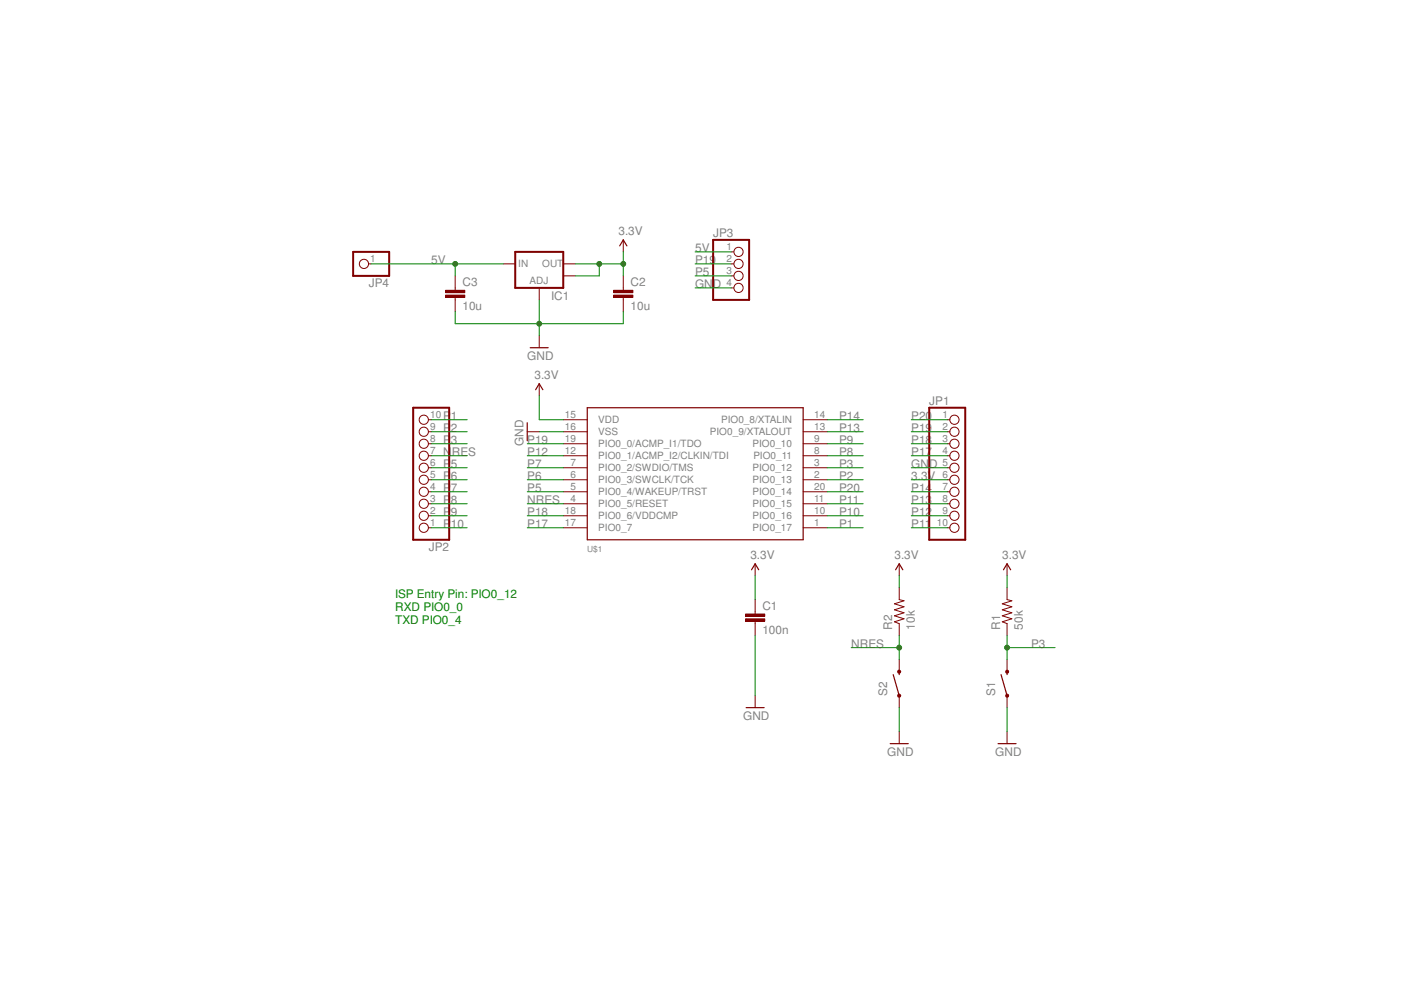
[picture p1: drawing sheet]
<?xml version="1.0" encoding="utf-8"?>
<!DOCTYPE eagle SYSTEM "eagle.dtd">
<!--
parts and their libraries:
microbuilder: This work is placed in the public domain, and may be freely used for commercial and non-commercial work with the following conditions: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
SparkFun-Capacitors: Licensing: CC v3.0 Share-Alike You are welcome to use this library for commercial purposes.
-->
<eagle version="6.5.0">
<drawing>
<settings>
<setting alwaysvectorfont="no"/>
<setting verticaltext="up"/>
</settings>
<grid distance="0.1" unitdist="inch" unit="inch" style="lines" multiple="1" display="no" altdistance="0.01" altunitdist="inch" altunit="inch"/>
<schematic xreflabel="%F%N/%S.%C%R" xrefpart="/%S.%C%R">
<libraries>
<library name="LPC800">
<symbols>
<symbol name="LPC812M101">
<pin name="VDD" x="-27.94" y="12.7" length="middle"/>
<pin name="VSS" x="-27.94" y="10.16" length="middle"/>
<pin name="PIO0_0/ACMP_I1/TDO" x="-27.94" y="7.62" length="middle"/>
<pin name="PIO0_1/ACMP_I2/CLKIN/TDI" x="-27.94" y="5.08" length="middle"/>
<pin name="PIO0_2/SWDIO/TMS" x="-27.94" y="2.54" length="middle"/>
<pin name="PIO0_3/SWCLK/TCK" x="-27.94" y="0" length="middle"/>
<pin name="PIO0_4/WAKEUP/TRST" x="-27.94" y="-2.54" length="middle"/>
<pin name="PIO0_5/RESET" x="-27.94" y="-5.08" length="middle"/>
<pin name="PIO0_6/VDDCMP" x="-27.94" y="-7.62" length="middle"/>
<pin name="PIO0_7" x="-27.94" y="-10.16" length="middle"/>
<pin name="PIO0_8/XTALIN" x="27.94" y="12.7" length="middle" rot="R180"/>
<pin name="PIO0_9/XTALOUT" x="27.94" y="10.16" length="middle" rot="R180"/>
<pin name="PIO0_10" x="27.94" y="7.62" length="middle" rot="R180"/>
<pin name="PIO0_11" x="27.94" y="5.08" length="middle" rot="R180"/>
<pin name="PIO0_12" x="27.94" y="2.54" length="middle" rot="R180"/>
<pin name="PIO0_13" x="27.94" y="0" length="middle" rot="R180"/>
<pin name="PIO0_14" x="27.94" y="-2.54" length="middle" rot="R180"/>
<pin name="PIO0_15" x="27.94" y="-5.08" length="middle" rot="R180"/>
<pin name="PIO0_16" x="27.94" y="-7.62" length="middle" rot="R180"/>
<pin name="PIO0_17" x="27.94" y="-10.16" length="middle" rot="R180"/>
<wire x1="-22.86" y1="15.24" x2="-22.86" y2="-12.7" width="0.254" layer="94"/>
<wire x1="-22.86" y1="-12.7" x2="22.86" y2="-12.7" width="0.254" layer="94"/>
<wire x1="22.86" y1="-12.7" x2="22.86" y2="15.24" width="0.254" layer="94"/>
<wire x1="22.86" y1="15.24" x2="-22.86" y2="15.24" width="0.254" layer="94"/>
<text x="-22.86" y="-15.24" size="1.27" layer="95">&gt;NAME</text>
</symbol>
</symbols>
<devicesets>
<deviceset name="LPC812M101JDH20">
<gates>
<gate name="G$1" symbol="LPC812M101" x="0" y="0"/>
</gates>
<devices>
<device name="" package="TSSOP20">
<connects>
<connect gate="G$1" pin="PIO0_0/ACMP_I1/TDO" pad="19"/>
<connect gate="G$1" pin="PIO0_1/ACMP_I2/CLKIN/TDI" pad="12"/>
<connect gate="G$1" pin="PIO0_10" pad="9"/>
<connect gate="G$1" pin="PIO0_11" pad="8"/>
<connect gate="G$1" pin="PIO0_12" pad="3"/>
<connect gate="G$1" pin="PIO0_13" pad="2"/>
<connect gate="G$1" pin="PIO0_14" pad="20"/>
<connect gate="G$1" pin="PIO0_15" pad="11"/>
<connect gate="G$1" pin="PIO0_16" pad="10"/>
<connect gate="G$1" pin="PIO0_17" pad="1"/>
<connect gate="G$1" pin="PIO0_2/SWDIO/TMS" pad="7"/>
<connect gate="G$1" pin="PIO0_3/SWCLK/TCK" pad="6"/>
<connect gate="G$1" pin="PIO0_4/WAKEUP/TRST" pad="5"/>
<connect gate="G$1" pin="PIO0_5/RESET" pad="4"/>
<connect gate="G$1" pin="PIO0_6/VDDCMP" pad="18"/>
<connect gate="G$1" pin="PIO0_7" pad="17"/>
<connect gate="G$1" pin="PIO0_8/XTALIN" pad="14"/>
<connect gate="G$1" pin="PIO0_9/XTALOUT" pad="13"/>
<connect gate="G$1" pin="VDD" pad="15"/>
<connect gate="G$1" pin="VSS" pad="16"/>
</connects>
<technologies>
<technology name=""/>
</technologies>
</device>
</devices>
</deviceset>
</devicesets>
</library>
<library name="microbuilder">
<symbols>
<symbol name="PINHD10">
<wire x1="-6.35" y1="-15.24" x2="1.27" y2="-15.24" width="0.4064" layer="94"/>
<wire x1="1.27" y1="-15.24" x2="1.27" y2="12.7" width="0.4064" layer="94"/>
<wire x1="1.27" y1="12.7" x2="-6.35" y2="12.7" width="0.4064" layer="94"/>
<wire x1="-6.35" y1="12.7" x2="-6.35" y2="-15.24" width="0.4064" layer="94"/>
<text x="-6.35" y="13.335" size="1.778" layer="95">&gt;NAME</text>
<text x="-6.35" y="-17.78" size="1.778" layer="96">&gt;VALUE</text>
<pin name="1" x="-2.54" y="10.16" visible="pad" length="short" direction="pas" function="dot"/>
<pin name="2" x="-2.54" y="7.62" visible="pad" length="short" direction="pas" function="dot"/>
<pin name="3" x="-2.54" y="5.08" visible="pad" length="short" direction="pas" function="dot"/>
<pin name="4" x="-2.54" y="2.54" visible="pad" length="short" direction="pas" function="dot"/>
<pin name="5" x="-2.54" y="0" visible="pad" length="short" direction="pas" function="dot"/>
<pin name="6" x="-2.54" y="-2.54" visible="pad" length="short" direction="pas" function="dot"/>
<pin name="7" x="-2.54" y="-5.08" visible="pad" length="short" direction="pas" function="dot"/>
<pin name="8" x="-2.54" y="-7.62" visible="pad" length="short" direction="pas" function="dot"/>
<pin name="9" x="-2.54" y="-10.16" visible="pad" length="short" direction="pas" function="dot"/>
<pin name="10" x="-2.54" y="-12.7" visible="pad" length="short" direction="pas" function="dot"/>
</symbol>
<symbol name="PINHD4">
<wire x1="-6.35" y1="-5.08" x2="1.27" y2="-5.08" width="0.4064" layer="94"/>
<wire x1="1.27" y1="-5.08" x2="1.27" y2="7.62" width="0.4064" layer="94"/>
<wire x1="1.27" y1="7.62" x2="-6.35" y2="7.62" width="0.4064" layer="94"/>
<wire x1="-6.35" y1="7.62" x2="-6.35" y2="-5.08" width="0.4064" layer="94"/>
<text x="-6.35" y="8.255" size="1.778" layer="95">&gt;NAME</text>
<text x="-6.35" y="-7.62" size="1.778" layer="96">&gt;VALUE</text>
<pin name="1" x="-2.54" y="5.08" visible="pad" length="short" direction="pas" function="dot"/>
<pin name="2" x="-2.54" y="2.54" visible="pad" length="short" direction="pas" function="dot"/>
<pin name="3" x="-2.54" y="0" visible="pad" length="short" direction="pas" function="dot"/>
<pin name="4" x="-2.54" y="-2.54" visible="pad" length="short" direction="pas" function="dot"/>
</symbol>
<symbol name="PINHD1">
<wire x1="-6.35" y1="-2.54" x2="1.27" y2="-2.54" width="0.4064" layer="94"/>
<wire x1="1.27" y1="-2.54" x2="1.27" y2="2.54" width="0.4064" layer="94"/>
<wire x1="1.27" y1="2.54" x2="-6.35" y2="2.54" width="0.4064" layer="94"/>
<wire x1="-6.35" y1="2.54" x2="-6.35" y2="-2.54" width="0.4064" layer="94"/>
<text x="-6.35" y="3.175" size="1.778" layer="95">&gt;NAME</text>
<text x="-6.35" y="-5.08" size="1.778" layer="96">&gt;VALUE</text>
<pin name="1" x="-2.54" y="0" visible="pad" length="short" direction="pas" function="dot"/>
</symbol>
</symbols>
<devicesets>
<deviceset name="HEADER-1X10" prefix="JP" uservalue="yes">
<gates>
<gate name="A" symbol="PINHD10" x="0" y="0"/>
</gates>
<devices>
<device name="" package="1X10_OVAL">
<connects>
<connect gate="A" pin="1" pad="1"/>
<connect gate="A" pin="10" pad="10"/>
<connect gate="A" pin="2" pad="2"/>
<connect gate="A" pin="3" pad="3"/>
<connect gate="A" pin="4" pad="4"/>
<connect gate="A" pin="5" pad="5"/>
<connect gate="A" pin="6" pad="6"/>
<connect gate="A" pin="7" pad="7"/>
<connect gate="A" pin="8" pad="8"/>
<connect gate="A" pin="9" pad="9"/>
</connects>
<technologies>
<technology name=""/>
</technologies>
</device>
<device name="SMT" package="1X10_SMT">
<connects>
<connect gate="A" pin="1" pad="1"/>
<connect gate="A" pin="10" pad="10"/>
<connect gate="A" pin="2" pad="2"/>
<connect gate="A" pin="3" pad="3"/>
<connect gate="A" pin="4" pad="4"/>
<connect gate="A" pin="5" pad="5"/>
<connect gate="A" pin="6" pad="6"/>
<connect gate="A" pin="7" pad="7"/>
<connect gate="A" pin="8" pad="8"/>
<connect gate="A" pin="9" pad="9"/>
</connects>
<technologies>
<technology name=""/>
</technologies>
</device>
<device name="ROUND" package="1X10_ROUND">
<connects>
<connect gate="A" pin="1" pad="1"/>
<connect gate="A" pin="10" pad="10"/>
<connect gate="A" pin="2" pad="2"/>
<connect gate="A" pin="3" pad="3"/>
<connect gate="A" pin="4" pad="4"/>
<connect gate="A" pin="5" pad="5"/>
<connect gate="A" pin="6" pad="6"/>
<connect gate="A" pin="7" pad="7"/>
<connect gate="A" pin="8" pad="8"/>
<connect gate="A" pin="9" pad="9"/>
</connects>
<technologies>
<technology name=""/>
</technologies>
</device>
<device name="1X10_2MM" package="1X10_ROUND_2MM">
<connects>
<connect gate="A" pin="1" pad="1"/>
<connect gate="A" pin="10" pad="10"/>
<connect gate="A" pin="2" pad="2"/>
<connect gate="A" pin="3" pad="3"/>
<connect gate="A" pin="4" pad="4"/>
<connect gate="A" pin="5" pad="5"/>
<connect gate="A" pin="6" pad="6"/>
<connect gate="A" pin="7" pad="7"/>
<connect gate="A" pin="8" pad="8"/>
<connect gate="A" pin="9" pad="9"/>
</connects>
<technologies>
<technology name=""/>
</technologies>
</device>
<device name="THICKER" package="1X10_ROUND_76">
<connects>
<connect gate="A" pin="1" pad="1"/>
<connect gate="A" pin="10" pad="10"/>
<connect gate="A" pin="2" pad="2"/>
<connect gate="A" pin="3" pad="3"/>
<connect gate="A" pin="4" pad="4"/>
<connect gate="A" pin="5" pad="5"/>
<connect gate="A" pin="6" pad="6"/>
<connect gate="A" pin="7" pad="7"/>
<connect gate="A" pin="8" pad="8"/>
<connect gate="A" pin="9" pad="9"/>
</connects>
<technologies>
<technology name=""/>
</technologies>
</device>
<device name="70MIL" package="1X10_ROUND70">
<connects>
<connect gate="A" pin="1" pad="1"/>
<connect gate="A" pin="10" pad="10"/>
<connect gate="A" pin="2" pad="2"/>
<connect gate="A" pin="3" pad="3"/>
<connect gate="A" pin="4" pad="4"/>
<connect gate="A" pin="5" pad="5"/>
<connect gate="A" pin="6" pad="6"/>
<connect gate="A" pin="7" pad="7"/>
<connect gate="A" pin="8" pad="8"/>
<connect gate="A" pin="9" pad="9"/>
</connects>
<technologies>
<technology name=""/>
</technologies>
</device>
</devices>
</deviceset>
<deviceset name="HEADER-1X4" prefix="JP" uservalue="yes">
<gates>
<gate name="A" symbol="PINHD4" x="0" y="0"/>
</gates>
<devices>
<device name="" package="1X04_OVAL">
<connects>
<connect gate="A" pin="1" pad="1"/>
<connect gate="A" pin="2" pad="2"/>
<connect gate="A" pin="3" pad="3"/>
<connect gate="A" pin="4" pad="4"/>
</connects>
<technologies>
<technology name=""/>
</technologies>
</device>
<device name="ROUND" package="1X04_ROUND">
<connects>
<connect gate="A" pin="1" pad="1"/>
<connect gate="A" pin="2" pad="2"/>
<connect gate="A" pin="3" pad="3"/>
<connect gate="A" pin="4" pad="4"/>
</connects>
<technologies>
<technology name=""/>
</technologies>
</device>
<device name="SMT" package="1X04_SMT">
<connects>
<connect gate="A" pin="1" pad="1"/>
<connect gate="A" pin="2" pad="2"/>
<connect gate="A" pin="3" pad="3"/>
<connect gate="A" pin="4" pad="4"/>
</connects>
<technologies>
<technology name=""/>
</technologies>
</device>
<device name="1MMPADS" package="1X04_1.0MM">
<connects>
<connect gate="A" pin="1" pad="1"/>
<connect gate="A" pin="2" pad="2"/>
<connect gate="A" pin="3" pad="3"/>
<connect gate="A" pin="4" pad="4"/>
</connects>
<technologies>
<technology name=""/>
</technologies>
</device>
<device name="76MIL" package="1X04_ROUND_76">
<connects>
<connect gate="A" pin="1" pad="1"/>
<connect gate="A" pin="2" pad="2"/>
<connect gate="A" pin="3" pad="3"/>
<connect gate="A" pin="4" pad="4"/>
</connects>
<technologies>
<technology name=""/>
</technologies>
</device>
</devices>
</deviceset>
<deviceset name="HEADER-1X1" prefix="JP" uservalue="yes">
<gates>
<gate name="G$1" symbol="PINHD1" x="0" y="0"/>
</gates>
<devices>
<device name="" package="1X01_OVAL">
<connects>
<connect gate="G$1" pin="1" pad="1"/>
</connects>
<technologies>
<technology name=""/>
</technologies>
</device>
<device name="ROUND" package="1X01_ROUND">
<connects>
<connect gate="G$1" pin="1" pad="1"/>
</connects>
<technologies>
<technology name=""/>
</technologies>
</device>
<device name="2MM" package="1X01_2MM">
<connects>
<connect gate="G$1" pin="1" pad="1"/>
</connects>
<technologies>
<technology name=""/>
</technologies>
</device>
<device name="2MM_OVAL" package="1X01_2MM_OVAL">
<connects>
<connect gate="G$1" pin="1" pad="1"/>
</connects>
<technologies>
<technology name=""/>
</technologies>
</device>
</devices>
</deviceset>
</devicesets>
</library>
<library name="SparkFun-Capacitors">
<symbols>
<symbol name="CAP">
<wire x1="0" y1="2.54" x2="0" y2="2.032" width="0.1524" layer="94"/>
<wire x1="0" y1="0" x2="0" y2="0.508" width="0.1524" layer="94"/>
<text x="1.524" y="2.921" size="1.778" layer="95">&gt;NAME</text>
<text x="1.524" y="-2.159" size="1.778" layer="96">&gt;VALUE</text>
<rectangle x1="-2.032" y1="0.508" x2="2.032" y2="1.016" layer="94"/>
<rectangle x1="-2.032" y1="1.524" x2="2.032" y2="2.032" layer="94"/>
<pin name="1" x="0" y="5.08" visible="off" length="short" direction="pas" swaplevel="1" rot="R270"/>
<pin name="2" x="0" y="-2.54" visible="off" length="short" direction="pas" swaplevel="1" rot="R90"/>
</symbol>
</symbols>
<devicesets>
<deviceset name="CAP" prefix="C" uservalue="yes">
<gates>
<gate name="G$1" symbol="CAP" x="0" y="0"/>
</gates>
<devices>
<device name="PTH" package="CAP-PTH-SMALL">
<connects>
<connect gate="G$1" pin="1" pad="1"/>
<connect gate="G$1" pin="2" pad="2"/>
</connects>
<technologies>
<technology name=""/>
</technologies>
</device>
<device name="PTH2" package="CAP-PTH-SMALL2">
<connects>
<connect gate="G$1" pin="1" pad="1"/>
<connect gate="G$1" pin="2" pad="2"/>
</connects>
<technologies>
<technology name=""/>
</technologies>
</device>
<device name="0805" package="0805">
<connects>
<connect gate="G$1" pin="1" pad="1"/>
<connect gate="G$1" pin="2" pad="2"/>
</connects>
<technologies>
<technology name=""/>
</technologies>
</device>
<device name="PTH3" package="CAP-PTH-LARGE">
<connects>
<connect gate="G$1" pin="1" pad="1"/>
<connect gate="G$1" pin="2" pad="2"/>
</connects>
<technologies>
<technology name=""/>
</technologies>
</device>
<device name="SMD" package="GRM43D">
<connects>
<connect gate="G$1" pin="1" pad="A"/>
<connect gate="G$1" pin="2" pad="C"/>
</connects>
<technologies>
<technology name=""/>
</technologies>
</device>
<device name="0603-CAP" package="0603-CAP">
<connects>
<connect gate="G$1" pin="1" pad="1"/>
<connect gate="G$1" pin="2" pad="2"/>
</connects>
<technologies>
<technology name=""/>
</technologies>
</device>
<device name="0402-CAP" package="0402-CAP">
<connects>
<connect gate="G$1" pin="1" pad="1"/>
<connect gate="G$1" pin="2" pad="2"/>
</connects>
<technologies>
<technology name=""/>
</technologies>
</device>
<device name="PTH1" package="CAP-PTH-5MM">
<connects>
<connect gate="G$1" pin="1" pad="1"/>
<connect gate="G$1" pin="2" pad="2"/>
</connects>
<technologies>
<technology name=""/>
</technologies>
</device>
<device name="_" package="AXIAL-5MM">
<connects>
<connect gate="G$1" pin="1" pad="P$1"/>
<connect gate="G$1" pin="2" pad="P$2"/>
</connects>
<technologies>
<technology name=""/>
</technologies>
</device>
<device name="1210" package="1210">
<connects>
<connect gate="G$1" pin="1" pad="1"/>
<connect gate="G$1" pin="2" pad="2"/>
</connects>
<technologies>
<technology name=""/>
</technologies>
</device>
<device name="1206" package="1206">
<connects>
<connect gate="G$1" pin="1" pad="1"/>
<connect gate="G$1" pin="2" pad="2"/>
</connects>
<technologies>
<technology name=""/>
</technologies>
</device>
<device name="ASMD" package="CTZ3">
<connects>
<connect gate="G$1" pin="1" pad="+"/>
<connect gate="G$1" pin="2" pad="-"/>
</connects>
<technologies>
<technology name=""/>
</technologies>
</device>
<device name="KIT" package="CAP-PTH-SMALL-KIT">
<connects>
<connect gate="G$1" pin="1" pad="1"/>
<connect gate="G$1" pin="2" pad="2"/>
</connects>
<technologies>
<technology name=""/>
</technologies>
</device>
<device name="EZ" package="CAP-PTH-SMALLEZ">
<connects>
<connect gate="G$1" pin="1" pad="1"/>
<connect gate="G$1" pin="2" pad="2"/>
</connects>
<technologies>
<technology name=""/>
</technologies>
</device>
</devices>
</deviceset>
</devicesets>
</library>
<library name="SparkFun-Resistors">
<symbols>
<symbol name="RESISTOR">
<wire x1="-2.54" y1="0" x2="-2.159" y2="1.016" width="0.1524" layer="94"/>
<wire x1="-2.159" y1="1.016" x2="-1.524" y2="-1.016" width="0.1524" layer="94"/>
<wire x1="-1.524" y1="-1.016" x2="-0.889" y2="1.016" width="0.1524" layer="94"/>
<wire x1="-0.889" y1="1.016" x2="-0.254" y2="-1.016" width="0.1524" layer="94"/>
<wire x1="-0.254" y1="-1.016" x2="0.381" y2="1.016" width="0.1524" layer="94"/>
<wire x1="0.381" y1="1.016" x2="1.016" y2="-1.016" width="0.1524" layer="94"/>
<wire x1="1.016" y1="-1.016" x2="1.651" y2="1.016" width="0.1524" layer="94"/>
<wire x1="1.651" y1="1.016" x2="2.286" y2="-1.016" width="0.1524" layer="94"/>
<wire x1="2.286" y1="-1.016" x2="2.54" y2="0" width="0.1524" layer="94"/>
<text x="-3.81" y="1.4986" size="1.778" layer="95">&gt;NAME</text>
<text x="-3.81" y="-3.302" size="1.778" layer="96">&gt;VALUE</text>
<pin name="2" x="5.08" y="0" visible="off" length="short" direction="pas" swaplevel="1" rot="R180"/>
<pin name="1" x="-5.08" y="0" visible="off" length="short" direction="pas" swaplevel="1"/>
</symbol>
</symbols>
<devicesets>
<deviceset name="RESISTOR" prefix="R" uservalue="yes">
<gates>
<gate name="G$1" symbol="RESISTOR" x="0" y="0"/>
</gates>
<devices>
<device name="1206" package="1206">
<connects>
<connect gate="G$1" pin="1" pad="1"/>
<connect gate="G$1" pin="2" pad="2"/>
</connects>
<technologies>
<technology name=""/>
</technologies>
</device>
<device name="AXIAL-0.3" package="AXIAL-0.3">
<connects>
<connect gate="G$1" pin="1" pad="P$1"/>
<connect gate="G$1" pin="2" pad="P$2"/>
</connects>
<technologies>
<technology name=""/>
</technologies>
</device>
<device name="2010" package="R2010">
<connects>
<connect gate="G$1" pin="1" pad="1"/>
<connect gate="G$1" pin="2" pad="2"/>
</connects>
<technologies>
<technology name=""/>
</technologies>
</device>
<device name="0805-RES" package="0805">
<connects>
<connect gate="G$1" pin="1" pad="1"/>
<connect gate="G$1" pin="2" pad="2"/>
</connects>
<technologies>
<technology name=""/>
</technologies>
</device>
<device name="0603-RES" package="0603-RES">
<connects>
<connect gate="G$1" pin="1" pad="1"/>
<connect gate="G$1" pin="2" pad="2"/>
</connects>
<technologies>
<technology name=""/>
</technologies>
</device>
<device name="0603" package="0603-RES">
<connects>
<connect gate="G$1" pin="1" pad="1"/>
<connect gate="G$1" pin="2" pad="2"/>
</connects>
<technologies>
<technology name=""/>
</technologies>
</device>
<device name="PTH-1/6W" package="1/6W-RES">
<connects>
<connect gate="G$1" pin="1" pad="1"/>
<connect gate="G$1" pin="2" pad="2"/>
</connects>
<technologies>
<technology name=""/>
</technologies>
</device>
<device name="2512" package="R2512">
<connects>
<connect gate="G$1" pin="1" pad="1"/>
<connect gate="G$1" pin="2" pad="2"/>
</connects>
<technologies>
<technology name=""/>
</technologies>
</device>
<device name="PTH-1/4W" package="AXIAL-0.4">
<connects>
<connect gate="G$1" pin="1" pad="P$1"/>
<connect gate="G$1" pin="2" pad="P$2"/>
</connects>
<technologies>
<technology name=""/>
</technologies>
</device>
<device name="PTH-1/2W" package="AXIAL-0.5">
<connects>
<connect gate="G$1" pin="1" pad="P$1"/>
<connect gate="G$1" pin="2" pad="P$2"/>
</connects>
<technologies>
<technology name=""/>
</technologies>
</device>
<device name="PTH-1W" package="AXIAL-0.6">
<connects>
<connect gate="G$1" pin="1" pad="P$1"/>
<connect gate="G$1" pin="2" pad="P$2"/>
</connects>
<technologies>
<technology name=""/>
</technologies>
</device>
<device name="PTH-2W" package="AXIAL-0.8">
<connects>
<connect gate="G$1" pin="1" pad="P$1"/>
<connect gate="G$1" pin="2" pad="P$2"/>
</connects>
<technologies>
<technology name=""/>
</technologies>
</device>
<device name="KIT" package="AXIAL-0.3-KIT">
<connects>
<connect gate="G$1" pin="1" pad="P$1"/>
<connect gate="G$1" pin="2" pad="P$2"/>
</connects>
<technologies>
<technology name=""/>
</technologies>
</device>
<device name="EZ" package="AXIAL-0.3EZ">
<connects>
<connect gate="G$1" pin="1" pad="P$1"/>
<connect gate="G$1" pin="2" pad="P$2"/>
</connects>
<technologies>
<technology name=""/>
</technologies>
</device>
</devices>
</deviceset>
</devicesets>
</library>
<library name="SparkFun-Electromechanical">
<symbols>
<symbol name="SWITCH-MOMENTARY-2">
<wire x1="1.905" y1="0" x2="2.54" y2="0" width="0.254" layer="94"/>
<wire x1="-2.54" y1="0" x2="1.905" y2="1.27" width="0.254" layer="94"/>
<circle x="-2.54" y="0" radius="0.127" width="0.4064" layer="94"/>
<circle x="2.54" y="0" radius="0.127" width="0.4064" layer="94"/>
<text x="-2.54" y="2.54" size="1.778" layer="95">&gt;NAME</text>
<text x="-2.54" y="-2.54" size="1.778" layer="96">&gt;VALUE</text>
<pin name="1" x="-5.08" y="0" visible="off" length="short" direction="pas" swaplevel="2"/>
<pin name="2" x="5.08" y="0" visible="off" length="short" direction="pas" swaplevel="1" rot="R180"/>
</symbol>
</symbols>
<devicesets>
<deviceset name="SWITCH-MOMENTARY-2" prefix="S">
<gates>
<gate name="G$1" symbol="SWITCH-MOMENTARY-2" x="0" y="0"/>
</gates>
<devices>
<device name="PTH" package="TACTILE-PTH">
<connects>
<connect gate="G$1" pin="1" pad="1"/>
<connect gate="G$1" pin="2" pad="3"/>
</connects>
<technologies>
<technology name=""/>
</technologies>
</device>
<device name="SMD" package="TACTILE_SWITCH_SMD">
<connects>
<connect gate="G$1" pin="1" pad="1"/>
<connect gate="G$1" pin="2" pad="3"/>
</connects>
<technologies>
<technology name=""/>
</technologies>
</device>
<device name="SMD-2" package="TACTILE_SWITCH_SMD-2">
<connects>
<connect gate="G$1" pin="1" pad="2"/>
<connect gate="G$1" pin="2" pad="1"/>
</connects>
<technologies>
<technology name=""/>
</technologies>
</device>
<device name="12MM" package="TACTILE-PTH-12MM">
<connects>
<connect gate="G$1" pin="1" pad="1"/>
<connect gate="G$1" pin="2" pad="3"/>
</connects>
<technologies>
<technology name=""/>
</technologies>
</device>
<device name="-SMD-1101NE" package="TACTILE-SWITCH-1101NE">
<connects>
<connect gate="G$1" pin="1" pad="P$1"/>
<connect gate="G$1" pin="2" pad="P$2"/>
</connects>
<technologies>
<technology name=""/>
</technologies>
</device>
<device name="PTH_REED" package="REED_SWITCH_PTH">
<connects>
<connect gate="G$1" pin="1" pad="P$1"/>
<connect gate="G$1" pin="2" pad="P$2"/>
</connects>
<technologies>
<technology name=""/>
</technologies>
</device>
<device name="" package="TACTILE_SWITCH_TALL">
<connects>
<connect gate="G$1" pin="1" pad="A2"/>
<connect gate="G$1" pin="2" pad="B2"/>
</connects>
<technologies>
<technology name=""/>
</technologies>
</device>
<device name="PTH_REED2" package="REED_SWITCH_PLASTIC">
<connects>
<connect gate="G$1" pin="1" pad="P$1"/>
<connect gate="G$1" pin="2" pad="P$2"/>
</connects>
<technologies>
<technology name=""/>
</technologies>
</device>
<device name="SIDE_EZ" package="TACTILE-PTH-SIDEEZ">
<connects>
<connect gate="G$1" pin="1" pad="1"/>
<connect gate="G$1" pin="2" pad="2"/>
</connects>
<technologies>
<technology name=""/>
</technologies>
</device>
<device name="SMD-3" package="TACTILE_SWITCH_SMD-3">
<connects>
<connect gate="G$1" pin="1" pad="1"/>
<connect gate="G$1" pin="2" pad="4"/>
</connects>
<technologies>
<technology name=""/>
</technologies>
</device>
</devices>
</deviceset>
</devicesets>
</library>
<library name="SparkFun-Aesthetics">
<symbols>
<symbol name="DGND">
<wire x1="-1.905" y1="0" x2="1.905" y2="0" width="0.254" layer="94"/>
<text x="-2.54" y="-2.54" size="1.778" layer="96">&gt;VALUE</text>
<pin name="GND" x="0" y="2.54" visible="off" length="short" direction="sup" rot="R270"/>
</symbol>
<symbol name="3.3V">
<wire x1="0.762" y1="1.27" x2="0" y2="2.54" width="0.254" layer="94"/>
<wire x1="0" y1="2.54" x2="-0.762" y2="1.27" width="0.254" layer="94"/>
<text x="-1.016" y="3.556" size="1.778" layer="96">&gt;VALUE</text>
<pin name="3.3V" x="0" y="0" visible="off" length="short" direction="sup" rot="R90"/>
</symbol>
</symbols>
<devicesets>
<deviceset name="GND" prefix="GND">
<gates>
<gate name="1" symbol="DGND" x="0" y="0"/>
</gates>
<devices>
<device name="">
<technologies>
<technology name=""/>
</technologies>
</device>
</devices>
</deviceset>
<deviceset name="3.3V" prefix="SUPPLY">
<gates>
<gate name="G$1" symbol="3.3V" x="0" y="0"/>
</gates>
<devices>
<device name="">
<technologies>
<technology name=""/>
</technologies>
</device>
</devices>
</deviceset>
</devicesets>
</library>
<library name="SparkFun-PowerIC">
<symbols>
<symbol name="78ADJ">
<wire x1="-5.08" y1="-5.08" x2="5.08" y2="-5.08" width="0.4064" layer="94"/>
<wire x1="5.08" y1="-5.08" x2="5.08" y2="2.54" width="0.4064" layer="94"/>
<wire x1="5.08" y1="2.54" x2="-5.08" y2="2.54" width="0.4064" layer="94"/>
<wire x1="-5.08" y1="2.54" x2="-5.08" y2="-5.08" width="0.4064" layer="94"/>
<text x="2.54" y="-7.62" size="1.778" layer="95">&gt;NAME</text>
<text x="2.54" y="-10.16" size="1.778" layer="96">&gt;VALUE</text>
<text x="-2.032" y="-4.318" size="1.524" layer="95">ADJ</text>
<text x="-4.445" y="-0.635" size="1.524" layer="95">IN</text>
<text x="0.635" y="-0.635" size="1.524" layer="95">OUT</text>
<pin name="IN" x="-7.62" y="0" visible="off" length="short" direction="in"/>
<pin name="ADJ" x="0" y="-7.62" visible="off" length="short" direction="in" rot="R90"/>
<pin name="OUT" x="7.62" y="0" visible="off" length="short" direction="out" rot="R180"/>
<pin name="OUT@1" x="7.62" y="-2.54" visible="off" length="short" direction="out" rot="R180"/>
</symbol>
</symbols>
<devicesets>
<deviceset name="V_REG_LM1117" prefix="IC" uservalue="yes">
<gates>
<gate name="G$1" symbol="78ADJ" x="0" y="0"/>
</gates>
<devices>
<device name="SOT223" package="SOT223">
<connects>
<connect gate="G$1" pin="ADJ" pad="1"/>
<connect gate="G$1" pin="IN" pad="3"/>
<connect gate="G$1" pin="OUT" pad="2"/>
<connect gate="G$1" pin="OUT@1" pad="4"/>
</connects>
<technologies>
<technology name=""/>
</technologies>
</device>
</devices>
</deviceset>
</devicesets>
</library>
</libraries>
<attributes>
</attributes>
<variantdefs>
</variantdefs>
<classes>
<class number="0" name="default" width="0.254" drill="0">
<clearance class="0" value="0.2032"/>
</class>
</classes>
<parts>
<part name="U$1" library="LPC800" deviceset="LPC812M101JDH20" device=""/>
<part name="JP1" library="microbuilder" deviceset="HEADER-1X10" device="ROUND"/>
<part name="JP2" library="microbuilder" deviceset="HEADER-1X10" device="ROUND"/>
<part name="R1" library="SparkFun-Resistors" deviceset="RESISTOR" device="0805-RES" value="50k"/>
<part name="R2" library="SparkFun-Resistors" deviceset="RESISTOR" device="0805-RES" value="10k"/>
<part name="S1" library="SparkFun-Electromechanical" deviceset="SWITCH-MOMENTARY-2" device="-SMD-1101NE"/>
<part name="S2" library="SparkFun-Electromechanical" deviceset="SWITCH-MOMENTARY-2" device="-SMD-1101NE"/>
<part name="C1" library="SparkFun-Capacitors" deviceset="CAP" device="0805" value="100n"/>
<part name="JP3" library="microbuilder" deviceset="HEADER-1X4" device="ROUND"/>
<part name="GND1" library="SparkFun-Aesthetics" deviceset="GND" device=""/>
<part name="GND2" library="SparkFun-Aesthetics" deviceset="GND" device=""/>
<part name="SUPPLY1" library="SparkFun-Aesthetics" deviceset="3.3V" device=""/>
<part name="SUPPLY2" library="SparkFun-Aesthetics" deviceset="3.3V" device=""/>
<part name="SUPPLY3" library="SparkFun-Aesthetics" deviceset="3.3V" device=""/>
<part name="GND3" library="SparkFun-Aesthetics" deviceset="GND" device=""/>
<part name="GND5" library="SparkFun-Aesthetics" deviceset="GND" device=""/>
<part name="SUPPLY7" library="SparkFun-Aesthetics" deviceset="3.3V" device=""/>
<part name="IC1" library="SparkFun-PowerIC" deviceset="V_REG_LM1117" device="SOT223"/>
<part name="C2" library="SparkFun-Capacitors" deviceset="CAP" device="0805" value="10u"/>
<part name="C3" library="SparkFun-Capacitors" deviceset="CAP" device="0805" value="10u"/>
<part name="GND4" library="SparkFun-Aesthetics" deviceset="GND" device=""/>
<part name="SUPPLY4" library="SparkFun-Aesthetics" deviceset="3.3V" device=""/>
<part name="JP4" library="microbuilder" deviceset="HEADER-1X1" device="ROUND"/>
</parts>
<sheets>
<sheet>
<plain>
<text x="-12.7" y="17.78" size="1.778" layer="91">ISP Entry Pin: PIO0_12
RXD PIO0_0
TXD PIO0_4</text>
</plain>
<instances>
<instance part="U$1" gate="G$1" x="50.8" y="48.26"/>
<instance part="JP1" gate="A" x="106.68" y="50.8"/>
<instance part="JP2" gate="A" x="-7.62" y="48.26" rot="R180"/>
<instance part="R1" gate="G$1" x="116.84" y="20.32" rot="R90"/>
<instance part="R2" gate="G$1" x="93.98" y="20.32" rot="R90"/>
<instance part="S1" gate="G$1" x="116.84" y="5.08" smashed="yes" rot="R90">
<attribute name="NAME" x="114.3" y="2.54" size="1.778" layer="95" rot="R90"/>
</instance>
<instance part="S2" gate="G$1" x="93.98" y="5.08" smashed="yes" rot="R90">
<attribute name="NAME" x="91.44" y="2.54" size="1.778" layer="95" rot="R90"/>
</instance>
<instance part="C1" gate="G$1" x="63.5" y="17.78"/>
<instance part="JP3" gate="A" x="60.96" y="91.44"/>
<instance part="GND1" gate="1" x="116.84" y="-7.62"/>
<instance part="GND2" gate="1" x="93.98" y="-7.62"/>
<instance part="SUPPLY1" gate="G$1" x="116.84" y="27.94"/>
<instance part="SUPPLY2" gate="G$1" x="93.98" y="27.94"/>
<instance part="SUPPLY3" gate="G$1" x="63.5" y="27.94"/>
<instance part="GND3" gate="1" x="63.5" y="0"/>
<instance part="GND5" gate="1" x="15.24" y="58.42" rot="R270"/>
<instance part="SUPPLY7" gate="G$1" x="17.78" y="66.04"/>
<instance part="IC1" gate="G$1" x="17.78" y="93.98"/>
<instance part="C2" gate="G$1" x="35.56" y="86.36"/>
<instance part="C3" gate="G$1" x="0" y="86.36"/>
<instance part="GND4" gate="1" x="17.78" y="76.2"/>
<instance part="SUPPLY4" gate="G$1" x="35.56" y="96.52"/>
<instance part="JP4" gate="G$1" x="-20.32" y="93.98" rot="R180"/>
</instances>
<busses>
</busses>
<nets>
<net name="3.3V" class="0">
<segment>
<pinref part="SUPPLY2" gate="G$1" pin="3.3V"/>
<pinref part="R2" gate="G$1" pin="2"/>
<wire x1="93.98" y1="27.94" x2="93.98" y2="25.4" width="0.1524" layer="91"/>
</segment>
<segment>
<pinref part="SUPPLY1" gate="G$1" pin="3.3V"/>
<pinref part="R1" gate="G$1" pin="2"/>
<wire x1="116.84" y1="27.94" x2="116.84" y2="25.4" width="0.1524" layer="91"/>
</segment>
<segment>
<pinref part="C1" gate="G$1" pin="1"/>
<pinref part="SUPPLY3" gate="G$1" pin="3.3V"/>
<wire x1="63.5" y1="27.94" x2="63.5" y2="22.86" width="0.1524" layer="91"/>
</segment>
<segment>
<pinref part="U$1" gate="G$1" pin="VDD"/>
<wire x1="17.78" y1="60.96" x2="22.86" y2="60.96" width="0.1524" layer="91"/>
<wire x1="17.78" y1="60.96" x2="17.78" y2="66.04" width="0.1524" layer="91"/>
<pinref part="SUPPLY7" gate="G$1" pin="3.3V"/>
</segment>
<segment>
<pinref part="JP1" gate="A" pin="6"/>
<wire x1="96.52" y1="48.26" x2="104.14" y2="48.26" width="0.1524" layer="91"/>
<label x="96.52" y="48.26" size="1.778" layer="95"/>
</segment>
<segment>
<pinref part="IC1" gate="G$1" pin="OUT"/>
<wire x1="25.4" y1="93.98" x2="30.48" y2="93.98" width="0.1524" layer="91"/>
<pinref part="IC1" gate="G$1" pin="OUT@1"/>
<wire x1="25.4" y1="91.44" x2="30.48" y2="91.44" width="0.1524" layer="91"/>
<wire x1="30.48" y1="91.44" x2="30.48" y2="93.98" width="0.1524" layer="91"/>
<junction x="30.48" y="93.98"/>
<wire x1="30.48" y1="93.98" x2="35.56" y2="93.98" width="0.1524" layer="91"/>
<pinref part="C2" gate="G$1" pin="1"/>
<wire x1="35.56" y1="93.98" x2="35.56" y2="91.44" width="0.1524" layer="91"/>
<pinref part="SUPPLY4" gate="G$1" pin="3.3V"/>
<wire x1="35.56" y1="96.52" x2="35.56" y2="93.98" width="0.1524" layer="91"/>
<junction x="35.56" y="93.98"/>
</segment>
</net>
<net name="GND" class="0">
<segment>
<pinref part="S1" gate="G$1" pin="1"/>
<pinref part="GND1" gate="1" pin="GND"/>
<wire x1="116.84" y1="0" x2="116.84" y2="-5.08" width="0.1524" layer="91"/>
</segment>
<segment>
<pinref part="S2" gate="G$1" pin="1"/>
<pinref part="GND2" gate="1" pin="GND"/>
<wire x1="93.98" y1="0" x2="93.98" y2="-5.08" width="0.1524" layer="91"/>
</segment>
<segment>
<pinref part="GND3" gate="1" pin="GND"/>
<wire x1="63.5" y1="2.54" x2="63.5" y2="15.24" width="0.1524" layer="91"/>
<pinref part="C1" gate="G$1" pin="2"/>
</segment>
<segment>
<pinref part="U$1" gate="G$1" pin="VSS"/>
<wire x1="22.86" y1="58.42" x2="17.78" y2="58.42" width="0.1524" layer="91"/>
<pinref part="GND5" gate="1" pin="GND"/>
</segment>
<segment>
<pinref part="JP1" gate="A" pin="5"/>
<wire x1="96.52" y1="50.8" x2="104.14" y2="50.8" width="0.1524" layer="91"/>
<label x="96.52" y="50.8" size="1.778" layer="95"/>
</segment>
<segment>
<pinref part="JP3" gate="A" pin="4"/>
<wire x1="58.42" y1="88.9" x2="50.8" y2="88.9" width="0.1524" layer="91"/>
<label x="50.8" y="88.9" size="1.778" layer="95"/>
</segment>
<segment>
<pinref part="IC1" gate="G$1" pin="ADJ"/>
<wire x1="17.78" y1="86.36" x2="17.78" y2="81.28" width="0.1524" layer="91"/>
<pinref part="C3" gate="G$1" pin="2"/>
<wire x1="0" y1="83.82" x2="0" y2="81.28" width="0.1524" layer="91"/>
<wire x1="0" y1="81.28" x2="17.78" y2="81.28" width="0.1524" layer="91"/>
<wire x1="17.78" y1="81.28" x2="35.56" y2="81.28" width="0.1524" layer="91"/>
<pinref part="C2" gate="G$1" pin="2"/>
<wire x1="35.56" y1="81.28" x2="35.56" y2="83.82" width="0.1524" layer="91"/>
<pinref part="GND4" gate="1" pin="GND"/>
<wire x1="17.78" y1="81.28" x2="17.78" y2="78.74" width="0.1524" layer="91"/>
<junction x="17.78" y="81.28"/>
</segment>
</net>
<net name="NRES" class="0">
<segment>
<pinref part="U$1" gate="G$1" pin="PIO0_5/RESET"/>
<wire x1="22.86" y1="43.18" x2="15.24" y2="43.18" width="0.1524" layer="91"/>
<label x="15.24" y="43.18" size="1.778" layer="95"/>
</segment>
<segment>
<pinref part="S2" gate="G$1" pin="2"/>
<pinref part="R2" gate="G$1" pin="1"/>
<wire x1="93.98" y1="10.16" x2="93.98" y2="12.7" width="0.1524" layer="91"/>
<wire x1="93.98" y1="12.7" x2="93.98" y2="15.24" width="0.1524" layer="91"/>
<junction x="93.98" y="12.7"/>
<wire x1="93.98" y1="12.7" x2="83.82" y2="12.7" width="0.1524" layer="91"/>
<label x="83.82" y="12.7" size="1.778" layer="95"/>
</segment>
<segment>
<pinref part="JP2" gate="A" pin="7"/>
<wire x1="-5.08" y1="53.34" x2="2.54" y2="53.34" width="0.1524" layer="91"/>
<label x="-2.54" y="53.34" size="1.778" layer="95"/>
</segment>
</net>
<net name="P17" class="0">
<segment>
<pinref part="U$1" gate="G$1" pin="PIO0_7"/>
<wire x1="15.24" y1="38.1" x2="22.86" y2="38.1" width="0.1524" layer="91"/>
<label x="15.24" y="38.1" size="1.778" layer="95"/>
</segment>
<segment>
<pinref part="JP1" gate="A" pin="4"/>
<wire x1="96.52" y1="53.34" x2="104.14" y2="53.34" width="0.1524" layer="91"/>
<label x="96.52" y="53.34" size="1.778" layer="95"/>
</segment>
</net>
<net name="P18" class="0">
<segment>
<pinref part="U$1" gate="G$1" pin="PIO0_6/VDDCMP"/>
<wire x1="15.24" y1="40.64" x2="22.86" y2="40.64" width="0.1524" layer="91"/>
<label x="15.24" y="40.64" size="1.778" layer="95"/>
</segment>
<segment>
<pinref part="JP1" gate="A" pin="3"/>
<wire x1="96.52" y1="55.88" x2="104.14" y2="55.88" width="0.1524" layer="91"/>
<label x="96.52" y="55.88" size="1.778" layer="95"/>
</segment>
</net>
<net name="P5" class="0">
<segment>
<pinref part="U$1" gate="G$1" pin="PIO0_4/WAKEUP/TRST"/>
<wire x1="22.86" y1="45.72" x2="15.24" y2="45.72" width="0.1524" layer="91"/>
<label x="15.24" y="45.72" size="1.778" layer="95"/>
</segment>
<segment>
<pinref part="JP2" gate="A" pin="6"/>
<wire x1="-5.08" y1="50.8" x2="2.54" y2="50.8" width="0.1524" layer="91"/>
<label x="-2.54" y="50.8" size="1.778" layer="95"/>
</segment>
<segment>
<pinref part="JP3" gate="A" pin="3"/>
<wire x1="58.42" y1="91.44" x2="50.8" y2="91.44" width="0.1524" layer="91"/>
<label x="50.8" y="91.44" size="1.778" layer="95"/>
</segment>
</net>
<net name="P6" class="0">
<segment>
<pinref part="U$1" gate="G$1" pin="PIO0_3/SWCLK/TCK"/>
<wire x1="22.86" y1="48.26" x2="15.24" y2="48.26" width="0.1524" layer="91"/>
<label x="15.24" y="48.26" size="1.778" layer="95"/>
</segment>
<segment>
<pinref part="JP2" gate="A" pin="5"/>
<wire x1="-5.08" y1="48.26" x2="2.54" y2="48.26" width="0.1524" layer="91"/>
<label x="-2.54" y="48.26" size="1.778" layer="95"/>
</segment>
</net>
<net name="P7" class="0">
<segment>
<pinref part="U$1" gate="G$1" pin="PIO0_2/SWDIO/TMS"/>
<wire x1="22.86" y1="50.8" x2="15.24" y2="50.8" width="0.1524" layer="91"/>
<label x="15.24" y="50.8" size="1.778" layer="95"/>
</segment>
<segment>
<pinref part="JP2" gate="A" pin="4"/>
<wire x1="-5.08" y1="45.72" x2="2.54" y2="45.72" width="0.1524" layer="91"/>
<label x="-2.54" y="45.72" size="1.778" layer="95"/>
</segment>
</net>
<net name="P12" class="0">
<segment>
<pinref part="U$1" gate="G$1" pin="PIO0_1/ACMP_I2/CLKIN/TDI"/>
<wire x1="22.86" y1="53.34" x2="15.24" y2="53.34" width="0.1524" layer="91"/>
<label x="15.24" y="53.34" size="1.778" layer="95"/>
</segment>
<segment>
<pinref part="JP1" gate="A" pin="9"/>
<wire x1="96.52" y1="40.64" x2="104.14" y2="40.64" width="0.1524" layer="91"/>
<label x="96.52" y="40.64" size="1.778" layer="95"/>
</segment>
</net>
<net name="P19" class="0">
<segment>
<pinref part="U$1" gate="G$1" pin="PIO0_0/ACMP_I1/TDO"/>
<wire x1="22.86" y1="55.88" x2="15.24" y2="55.88" width="0.1524" layer="91"/>
<label x="15.24" y="55.88" size="1.778" layer="95"/>
</segment>
<segment>
<pinref part="JP1" gate="A" pin="2"/>
<wire x1="96.52" y1="58.42" x2="104.14" y2="58.42" width="0.1524" layer="91"/>
<label x="96.52" y="58.42" size="1.778" layer="95"/>
</segment>
<segment>
<pinref part="JP3" gate="A" pin="2"/>
<wire x1="58.42" y1="93.98" x2="50.8" y2="93.98" width="0.1524" layer="91"/>
<label x="50.8" y="93.98" size="1.778" layer="95"/>
</segment>
</net>
<net name="P14" class="0">
<segment>
<pinref part="U$1" gate="G$1" pin="PIO0_8/XTALIN"/>
<wire x1="78.74" y1="60.96" x2="86.36" y2="60.96" width="0.1524" layer="91"/>
<label x="81.28" y="60.96" size="1.778" layer="95"/>
</segment>
<segment>
<pinref part="JP1" gate="A" pin="7"/>
<wire x1="96.52" y1="45.72" x2="104.14" y2="45.72" width="0.1524" layer="91"/>
<label x="96.52" y="45.72" size="1.778" layer="95"/>
</segment>
</net>
<net name="P13" class="0">
<segment>
<pinref part="U$1" gate="G$1" pin="PIO0_9/XTALOUT"/>
<wire x1="78.74" y1="58.42" x2="86.36" y2="58.42" width="0.1524" layer="91"/>
<label x="81.28" y="58.42" size="1.778" layer="95"/>
</segment>
<segment>
<pinref part="JP1" gate="A" pin="8"/>
<wire x1="96.52" y1="43.18" x2="104.14" y2="43.18" width="0.1524" layer="91"/>
<label x="96.52" y="43.18" size="1.778" layer="95"/>
</segment>
</net>
<net name="P9" class="0">
<segment>
<pinref part="U$1" gate="G$1" pin="PIO0_10"/>
<wire x1="78.74" y1="55.88" x2="86.36" y2="55.88" width="0.1524" layer="91"/>
<label x="81.28" y="55.88" size="1.778" layer="95"/>
</segment>
<segment>
<pinref part="JP2" gate="A" pin="2"/>
<wire x1="-5.08" y1="40.64" x2="2.54" y2="40.64" width="0.1524" layer="91"/>
<label x="-2.54" y="40.64" size="1.778" layer="95"/>
</segment>
</net>
<net name="P8" class="0">
<segment>
<pinref part="U$1" gate="G$1" pin="PIO0_11"/>
<wire x1="78.74" y1="53.34" x2="86.36" y2="53.34" width="0.1524" layer="91"/>
<label x="81.28" y="53.34" size="1.778" layer="95"/>
</segment>
<segment>
<pinref part="JP2" gate="A" pin="3"/>
<wire x1="-5.08" y1="43.18" x2="2.54" y2="43.18" width="0.1524" layer="91"/>
<label x="-2.54" y="43.18" size="1.778" layer="95"/>
</segment>
</net>
<net name="P3" class="0">
<segment>
<pinref part="U$1" gate="G$1" pin="PIO0_12"/>
<wire x1="78.74" y1="50.8" x2="86.36" y2="50.8" width="0.1524" layer="91"/>
<label x="81.28" y="50.8" size="1.778" layer="95"/>
</segment>
<segment>
<pinref part="JP2" gate="A" pin="8"/>
<wire x1="-5.08" y1="55.88" x2="2.54" y2="55.88" width="0.1524" layer="91"/>
<label x="-2.54" y="55.88" size="1.778" layer="95"/>
</segment>
<segment>
<pinref part="R1" gate="G$1" pin="1"/>
<pinref part="S1" gate="G$1" pin="2"/>
<wire x1="116.84" y1="15.24" x2="116.84" y2="12.7" width="0.1524" layer="91"/>
<wire x1="116.84" y1="12.7" x2="116.84" y2="10.16" width="0.1524" layer="91"/>
<wire x1="116.84" y1="12.7" x2="127" y2="12.7" width="0.1524" layer="91"/>
<junction x="116.84" y="12.7"/>
<label x="121.92" y="12.7" size="1.778" layer="95"/>
</segment>
</net>
<net name="P2" class="0">
<segment>
<pinref part="U$1" gate="G$1" pin="PIO0_13"/>
<wire x1="78.74" y1="48.26" x2="86.36" y2="48.26" width="0.1524" layer="91"/>
<label x="81.28" y="48.26" size="1.778" layer="95"/>
</segment>
<segment>
<pinref part="JP2" gate="A" pin="9"/>
<wire x1="-5.08" y1="58.42" x2="2.54" y2="58.42" width="0.1524" layer="91"/>
<label x="-2.54" y="58.42" size="1.778" layer="95"/>
</segment>
</net>
<net name="P20" class="0">
<segment>
<pinref part="U$1" gate="G$1" pin="PIO0_14"/>
<wire x1="78.74" y1="45.72" x2="86.36" y2="45.72" width="0.1524" layer="91"/>
<label x="81.28" y="45.72" size="1.778" layer="95"/>
</segment>
<segment>
<pinref part="JP1" gate="A" pin="1"/>
<wire x1="96.52" y1="60.96" x2="104.14" y2="60.96" width="0.1524" layer="91"/>
<label x="96.52" y="60.96" size="1.778" layer="95"/>
</segment>
</net>
<net name="P11" class="0">
<segment>
<pinref part="U$1" gate="G$1" pin="PIO0_15"/>
<wire x1="78.74" y1="43.18" x2="86.36" y2="43.18" width="0.1524" layer="91"/>
<label x="81.28" y="43.18" size="1.778" layer="95"/>
</segment>
<segment>
<pinref part="JP1" gate="A" pin="10"/>
<wire x1="104.14" y1="38.1" x2="96.52" y2="38.1" width="0.1524" layer="91"/>
<label x="96.52" y="38.1" size="1.778" layer="95"/>
</segment>
</net>
<net name="P10" class="0">
<segment>
<pinref part="U$1" gate="G$1" pin="PIO0_16"/>
<wire x1="78.74" y1="40.64" x2="86.36" y2="40.64" width="0.1524" layer="91"/>
<label x="81.28" y="40.64" size="1.778" layer="95"/>
</segment>
<segment>
<pinref part="JP2" gate="A" pin="1"/>
<wire x1="-5.08" y1="38.1" x2="2.54" y2="38.1" width="0.1524" layer="91"/>
<label x="-2.54" y="38.1" size="1.778" layer="95"/>
</segment>
</net>
<net name="P1" class="0">
<segment>
<pinref part="U$1" gate="G$1" pin="PIO0_17"/>
<wire x1="78.74" y1="38.1" x2="86.36" y2="38.1" width="0.1524" layer="91"/>
<label x="81.28" y="38.1" size="1.778" layer="95"/>
</segment>
<segment>
<pinref part="JP2" gate="A" pin="10"/>
<wire x1="-5.08" y1="60.96" x2="2.54" y2="60.96" width="0.1524" layer="91"/>
<label x="-2.54" y="60.96" size="1.778" layer="95"/>
</segment>
</net>
<net name="5V" class="0">
<segment>
<pinref part="JP3" gate="A" pin="1"/>
<wire x1="58.42" y1="96.52" x2="50.8" y2="96.52" width="0.1524" layer="91"/>
<label x="50.8" y="96.52" size="1.778" layer="95"/>
</segment>
<segment>
<pinref part="IC1" gate="G$1" pin="IN"/>
<wire x1="10.16" y1="93.98" x2="0" y2="93.98" width="0.1524" layer="91"/>
<pinref part="C3" gate="G$1" pin="1"/>
<wire x1="0" y1="91.44" x2="0" y2="93.98" width="0.1524" layer="91"/>
<junction x="0" y="93.98"/>
<label x="-5.08" y="93.98" size="1.778" layer="95"/>
<pinref part="JP4" gate="G$1" pin="1"/>
<wire x1="0" y1="93.98" x2="-17.78" y2="93.98" width="0.1524" layer="91"/>
</segment>
</net>
</nets>
</sheet>
</sheets>
</schematic>
</drawing>
<compatibility>
<note version="6.3" minversion="6.2.2" severity="warning">
Since Version 6.2.2 text objects can contain more than one line,
which will not be processed correctly with this version.
</note>
</compatibility>
</eagle>
